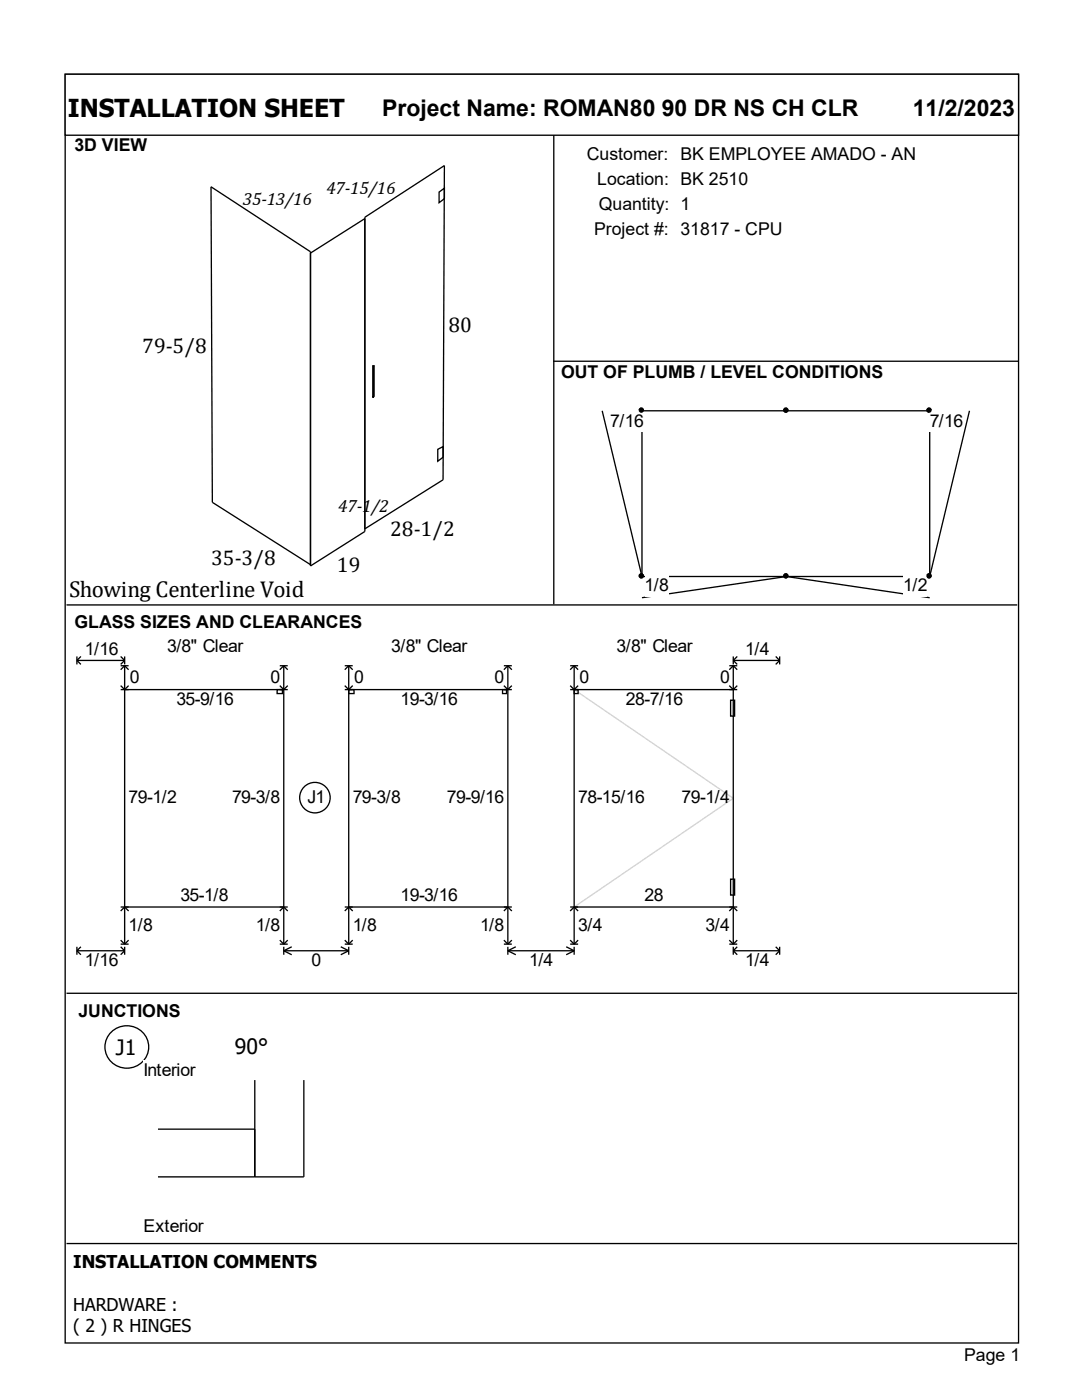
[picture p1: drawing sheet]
<svg xmlns="http://www.w3.org/2000/svg" width="216mm" height="279mm" viewBox="0 0 216 279" stroke-linecap="round" stroke-linejoin="round" font-family="sans-serif">
<g fill="#fff" stroke="#000" stroke-width=".26">
<path d="M13 14.8h190.2v253.2h-190.2z"/>
<path d="M13 14.8h190.2v12.2h-190.2z"/>
</g>
<path d="M13.5 30.7h96.7v89.4h-96.7z" fill="#fff"/>
<path d="M87.6 38.3l1.1-.8v2.2l-1.1 .8zM110.5 27v93.6M72.8 43.6l-10.8 6.9M74.4 73h.3v6.1l-.3 .2zM110.4 72.1h92.8M87.3 89.7l1.1-.6v2.2l-1.1 .7zM72.8 105.5l15.6-9.7 .3-62.8-15.9 10.4v62.7l-10.8 6.9v-62.8l-19.9-12.9 .3 63 19.6 12.4" fill="none" stroke="#000" stroke-width=".26"/>
<path d="M110.9 77h91.9v43.1h-91.9z" fill="#fff"/>
<g fill="#000" stroke="#000" stroke-width=".26">
<circle cx="128" cy="81.9" r=".4"/>
<circle cx="128" cy="114.9" r=".4"/>
</g>
<path d="M120.2 82l7.9 33.1v-33.1" fill="none" stroke="#000" stroke-width=".26"/>
<path d="M121.7 82h6.7v4.2h-6.7z" fill-rule="evenodd" fill="#fff"/>
<g fill="#000" stroke="#000" stroke-width=".26">
<circle cx="128" cy="114.9" r=".4"/>
<circle cx="156.8" cy="114.9" r=".4"/>
</g>
<path d="M128.1 115.1h28.8l-28.8 4.2" fill="none" stroke="#000" stroke-width=".26"/>
<path d="M128.6 114.8h4.8v4.2h-4.8z" fill-rule="evenodd" fill="#fff"/>
<g fill="#000" stroke="#000" stroke-width=".26">
<circle cx="156.8" cy="114.9" r=".4"/>
<circle cx="185.4" cy="114.9" r=".4"/>
</g>
<path d="M185.5 115.1h-28.6l28.6 4.2" fill="none" stroke="#000" stroke-width=".26"/>
<path d="M180.2 114.8h4.8v4.2h-4.8z" fill-rule="evenodd" fill="#fff"/>
<g fill="#000" stroke="#000" stroke-width=".26">
<circle cx="185.4" cy="81.9" r=".4"/>
<circle cx="185.4" cy="114.9" r=".4"/>
</g>
<path d="M185.5 82v33.1l7.9-33.1" fill="none" stroke="#000" stroke-width=".26"/>
<path d="M185.5 82h6.6v4.2h-6.6z" fill-rule="evenodd" fill="#fff"/>
<g fill="#000" stroke="#000" stroke-width=".26">
<circle cx="128" cy="81.9" r=".4"/>
<circle cx="156.8" cy="81.9" r=".4"/>
<circle cx="185.4" cy="81.9" r=".4"/>
</g>
<path d="M128.1 82h57.4M13.3 120.7h189.7" fill="none" stroke="#000" stroke-width=".26"/>
<path d="M14.3 126.8h187.4v68.8h-187.4z" fill="#fff"/>
<g fill="none" stroke="#000" stroke-width=".26">
<path d="M15.3 131v1.6M15.3 131.8l.8 .8M15.3 131.8h9.6M16.1 131l-.8 .8M24.1 131l.8 .8M24.1 137.6h33.3M24.1 132.9h1.6M24.1 136.8l.8 .8 .8-.8M24.9 131v1.6M24.9 132.9v55.5M24.9 131.8l-.8 .8M24.9 132.9l-.8 .8"/>
<path d="M24.9 132.9l.8 .8M55.3 137.6h1.1v.8h-1.1zM55.8 132.9h1.6M55.8 136.8l.8 .8 .8-.8M56.6 132.9v55.5M56.6 132.9l.8 .8M56.6 132.9l-.8 .8M68.8 132.9h1.6M68.8 137.6h33.3M68.8 136.8l.8 .8 .8-.8M69.6 137.6h1v.8h-1zM69.6 132.9v55.5"/>
<path d="M69.6 132.9l.8 .8M69.6 132.9l-.8 .8M100.3 137.6h.8v.8h-.8zM100.5 132.9h1.6M100.5 136.8l.8 .8 .8-.8M101.3 132.9l.8 .8M101.3 132.9v55.5M101.3 132.9l-.8 .8M113.8 137.6h33.3M113.8 132.9h1.6M113.8 136.8l.8 .8 .8-.8M114.6 132.9v55.5"/>
<path d="M114.6 132.9l-.8 .8M114.6 132.9l.8 .8M114.6 137.6h.8v.8h-.8zM145.5 132.9h1.6M145.5 136.8l.8 .8 .8-.8M145.8 139.7h.8v3.2h-.8zM146.3 131.8h9.3M146.3 131v1.6M146.3 132.9v55.5M146.3 132.9l-.8 .8M146.3 131.8l.8 .8M146.3 132.9l.8 .8"/>
<path d="M147.1 131l-.8 .8M154.8 131l.8 .8M155.6 131.8l-.8 .8M155.6 131v1.6M145.8 175.5h.8v3.1h-.8zM13.3 198.2h189.7M15.3 189v1.5M15.3 189.7l.8 .8M15.3 189.7h9.6M16.1 189l-.8 .7M24.1 189l.8 .7M24.1 181h33.3"/>
<path d="M24.1 188.4h1.6M24.1 187.6l.8 .8M24.1 181.8l.8-.8 .8 .8M24.9 189v1.5M24.9 189.7l-.8 .8M25.7 187.6l-.8 .8M55.8 188.4h1.6M55.8 187.6l.8 .8M55.8 181.8l.8-.8 .8 .8M56.6 189.7h13M56.6 189v1.5M56.6 189.7l1.6 .8"/>
<path d="M57.4 187.6l-.8 .8M58.2 189l-1.6 .7M68 189l1.6 .7M68.8 181h33.3M68.8 188.4h1.6M68.8 187.6l.8 .8M68.8 181.8l.8-.8 .8 .8M69.6 189v1.5M69.6 189.7l-1.6 .8M70.4 187.6l-.8 .8M100.5 188.4h1.6M100.5 187.6l.8 .8"/>
<path d="M100.5 181.8l.8-.8 .8 .8M101.3 189.7l1.6 .8M101.3 189.7h13.3M101.3 189v1.5M102.1 187.6l-.8 .8M102.9 189l-1.6 .7M113 189l1.6 .7M113.8 181h33.3M113.8 188.4h1.6M113.8 187.6l.8 .8M113.8 181.8l.8-.8 .8 .8M114.6 189v1.5"/>
<path d="M114.6 189.7l-1.6 .8M115.4 187.6l-.8 .8M145.5 188.4h1.6M145.5 187.6l.8 .8M145.5 181.8l.8-.8 .8 .8M146.3 189.7h9.3M146.3 189v1.5M146.3 189.7l.8 .8M147.1 187.6l-.8 .8M147.1 189l-.8 .7M154.8 189l.8 .7M155.6 189.7l-.8 .8"/>
<path d="M155.6 189v1.5"/>
<circle cx="62.8" cy="159.2" r="3"/>
</g>
<path d="M114.6 137.6l31.7 21.7-31.7 21.7" fill="none" stroke="#d3d3d3" stroke-width=".26"/>
<path d="M22 206.2a4.3 4.3 0 0 1 6.8 .2 4.3 4.3 0 0 1-2 6.5 4.3 4.3 0 0 1-5-1.4 4.3 4.3 0 0 1 .2-5.3z" fill="#fff" stroke="#000" stroke-width=".26"/>
<path d="M28.6 211.6h43.7v35.5h-43.7z" fill="#fff"/>
<path d="M50.8 215.6v19.3M60.6 215.6v19.3h-29.1M31.5 225.3h19.3M13.3 248.2h189.7" fill="none" stroke="#000" stroke-width=".26"/>
<text font-size="4.9" x="13.5" y="23.3">INSTALLATION SHEET</text>
<g font-size="4.6">
<text x="76.3" y="23.1">Project Name: ROMAN80 90 DR NS CH CLR</text>
<text x="182.1" y="23.1">11/2/2023</text>
<text x="13.8" y="119.2">Showing Centerline Void</text>
</g>
<g font-size="4.2">
<text x="28.3" y="70.4">79-5/8</text>
<text x="89.5" y="66.2">80</text>
<text x="77.8" y="106.9">28-1/2</text>
<text x="42.1" y="112.7">35-3/8</text>
<text x="67.2" y="114.1">19</text>
<text x="23.1" y="210.5">J1</text>
<text x="46.9" y="210.3">90°</text>
</g>
<g font-size="3.5">
<text x="14.9" y="30.2">3D VIEW</text>
<text x="117.1" y="31.9">Customer: BK EMPLOYEE AMADO - AN</text>
<text x="48.5" y="40.9">35-13/16</text>
<text x="65.1" y="38.8">47-15/16</text>
<text x="119.2" y="36.9">Location: BK 2510</text>
<text x="119.5" y="41.9">Quantity: 1</text>
<text x="118.5" y="46.9">Project #: 31817 - CPU</text>
<text x="112" y="75.3">OUT OF PLUMB / LEVEL CONDITIONS</text>
<text x="121.7" y="85.1">7/16</text>
<text x="185.5" y="85.1">7/16</text>
<text x="67.5" y="102.3">47-1/2</text>
<text x="128.6" y="117.9">1/8</text>
<text x="180.2" y="117.9">1/2</text>
<text x="14.9" y="125.3">GLASS SIZES AND CLEARANCES</text>
<text x="16.9" y="130.7">1/16</text>
<text x="33.3" y="130.2">3/8&quot; Clear</text>
<text x="78.1" y="130.2">3/8&quot; Clear</text>
<text x="123" y="130.2">3/8&quot; Clear</text>
<text x="148.7" y="130.7">1/4</text>
<text x="25.9" y="136.3">0</text>
<text x="54" y="136.3">0</text>
<text x="70.6" y="136.3">0</text>
<text x="98.7" y="136.3">0</text>
<text x="115.6" y="136.3">0</text>
<text x="143.7" y="136.3">0</text>
<text x="35.2" y="140.8">35-9/16</text>
<text x="79.9" y="140.8">19-3/16</text>
<text x="124.9" y="140.8">28-7/16</text>
<text x="25.7" y="160.3">79-1/2</text>
<text x="46.3" y="160.3">79-3/8</text>
<text x="61.4" y="160.3">J1</text>
<text x="70.4" y="160.3">79-3/8</text>
<text x="89.2" y="160.3">79-9/16</text>
<text x="115.4" y="160.3">78-15/16</text>
<text x="136" y="160.3">79-1/4</text>
<text x="36" y="179.9">35-1/8</text>
<text x="79.9" y="179.9">19-3/16</text>
<text x="128.6" y="179.9">28</text>
<text x="25.7" y="185.7">1/8</text>
<text x="51.1" y="185.7">1/8</text>
<text x="70.4" y="185.7">1/8</text>
<text x="95.8" y="185.7">1/8</text>
<text x="115.4" y="185.7">3/4</text>
<text x="140.8" y="185.7">3/4</text>
<text x="16.9" y="192.9">1/16</text>
<text x="62.2" y="192.9">0</text>
<text x="105.6" y="192.9">1/4</text>
<text x="148.7" y="192.9">1/4</text>
<text x="15.6" y="202.9">JUNCTIONS</text>
<text x="28.6" y="214.7">Interior</text>
<text x="28.6" y="245.9">Exterior</text>
<text x="14.6" y="253.1">INSTALLATION COMMENTS</text>
<text x="14.6" y="261.6">HARDWARE :</text>
<text x="14.6" y="265.8">( 2 ) R HINGES</text>
<text x="192.4" y="271.7">Page 1</text>
</g>
</svg>
